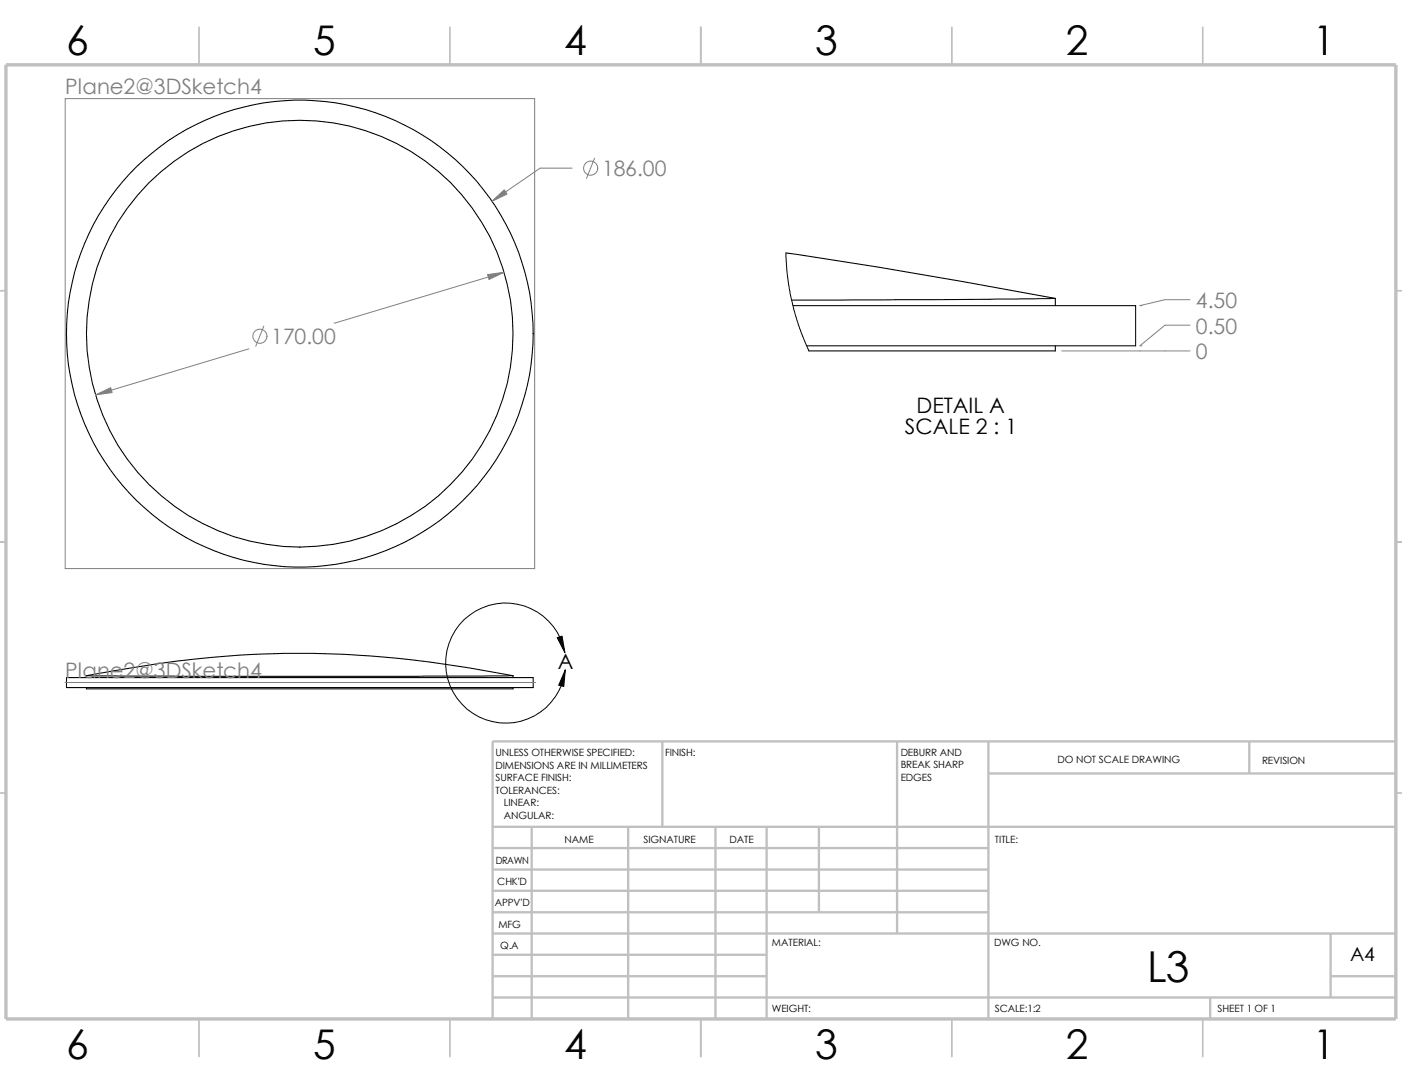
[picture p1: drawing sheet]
<svg xmlns="http://www.w3.org/2000/svg" width="279mm" height="216mm" viewBox="0 0 279 216" stroke-linecap="round" stroke-linejoin="round" font-family="sans-serif">
<g fill="none" stroke="#c0c0c0" stroke-width=".34">
<path d="M39.7 5.4v7.5M89.7 5.4v7.5M139.7 5.4v7.5M189.7 5.4v7.5M239.7 5.4v7.5M-.1 57.9h1.3M278.2 57.9h1.2M-.1 107.9h1.3M278.2 107.9h1.2M-.1 157.9h1.3M278.2 157.9h1.2M39.7 202.9v7.5"/>
<path d="M89.7 202.9v7.5M139.7 202.9v7.5M189.7 202.9v7.5M239.7 202.9v7.5"/>
</g>
<g fill="none" stroke="#c0c0c0" stroke-width=".47">
<path d="M132 147.7v17M178.8 147.7v38.2M197 154.1h81.2M197 147.7v55.2M249 147.7v6.4M278.2 147.7h-180v55.2M98.2 168.9h98.8M98.2 173.2h98.8M98.2 177.4h98.8M98.2 164.7h180M106 164.7v38.2M125.2 164.7v38.2"/>
<path d="M142.6 164.7v38.2M152.8 164.7v38.2M163.2 164.7v17M98.2 194.4h54.6M98.2 185.9h180M98.2 190.2h54.6M98.2 181.7h98.8M98.2 198.7h180M241.2 198.7v4.2M265.2 185.9v12.8M265.2 194.4h13"/>
</g>
<path d="M1.2 12.9h277v190h-277z" fill="none" stroke="#c0c0c0" stroke-width=".68" stroke-linecap="butt"/>
<g fill="none" stroke="#000" stroke-width=".21">
<path d="M156.6 50.4a1215.2 1215.2 0 0 1 53.7 9M210.3 59.4v1.5M210.3 59.4l-52.5 .4M158 60.9h68.3v8h-65.5M210.3 68.9v1h-49.1M13.3 135h93v1.9h-93zM17.2 134.6a217.1 217.1 0 0 1 40.2-4.5 202.9 202.9 0 0 1 40.3 3.7l4.5 .8M17.2 134.6l18.4 .1 66.6-.1M17.2 136.9v.3h85v-.3M17.2 134.6v.4M102.2 134.6v.4"/>
<circle cx="59.7" cy="66.5" r="42.5"/>
<circle cx="59.7" cy="66.4" r="46.5"/>
</g>
<g fill="none" stroke="#808080" stroke-width=".2">
<path d="M13 19.6h93.6v93.6h-93.6zM114 33.5h-6.3l-9.7 6.6M118.5 31.5l-1.6 4M100.5 54.2l-33.9 10.2M237.2 59.7h-5l-5 1.2h.4M49.6 69.5l-30.6 9.2M52.6 64.9l-1.6 4.1M211.6 69.9h25.6M237.2 64.8h-5l-5 4.1h.4M13 135.9h.1M13 135.9h93.6M106.6 135.9h.1"/>
<circle cx="117.7" cy="33.5" r="1.41"/>
<circle cx="51.8" cy="67" r="1.41"/>
</g>
<path d="M156.6 50.4l.3 4.6 .8 4.7 1.4 4.9 2.1 5.3M112.6 130a12 12 0 0 0-18.5-7.9 12 12 0 0 0 .4 20.1 12 12 0 0 0 18.1-8.8" fill="none" stroke="#000" stroke-width=".2"/>
<path d="M111 127l1-.3 .6 3.3zM112.6 133.4l-.2 3.3-1.1-.2z" fill="#000" stroke="#000" stroke-width=".2"/>
<g fill="#808080" stroke="#808080" stroke-width=".2">
<path d="M19 78.7l3.1-1.5 .3 1z"/>
<path d="M97.2 54.7l3.3-.5-3 1.5z"/>
<path d="M98 40.1l2.5-2.3 .5 .9z"/>
</g>
<text font-size="8.5" x="228.6" y="195.7">L3</text>
<g font-size="8.1">
<text x="13.2" y="10.9">6</text>
<text x="62.4" y="10.9">5</text>
<text x="112.4" y="10.9">4</text>
<text x="162.4" y="10.9">3</text>
<text x="212.4" y="10.9">2</text>
<text x="261.7" y="10.9">1</text>
<text x="13.2" y="210.9">6</text>
<text x="62.4" y="210.9">5</text>
<text x="112.4" y="210.9">4</text>
<text x="162.4" y="210.9">3</text>
<text x="212.4" y="210.9">2</text>
<text x="261.7" y="210.9">1</text>
</g>
<g font-size="4.2" fill="#808080">
<text x="13" y="18.8">Plane2@3DSketch4</text>
<text x="120" y="35.1">186.00</text>
<text x="238.3" y="61.4">4.50</text>
<text x="54.1" y="68.6">170.00</text>
<text x="238.3" y="66.5">0.50</text>
<text x="238.3" y="71.5">0</text>
<text x="13" y="135.1">Plane2@3DSketch4</text>
</g>
<g font-size="4.2">
<text x="182.7" y="82.3">DETAIL A</text>
<text x="180.3" y="86.5">SCALE 2 : 1</text>
<text x="111.2" y="133.3">A</text>
</g>
<text font-size="3.9" x="269.1" y="191.5">A4</text>
<g font-size="2">
<text x="98.8" y="150.6">UNLESS OTHERWISE SPECIFIED:</text>
<text x="98.8" y="153.1">DIMENSIONS ARE IN MILLIMETERS</text>
<text x="98.8" y="155.6">SURFACE FINISH:</text>
<text x="132.5" y="150.6">FINISH:</text>
<text x="179.5" y="155.5">EDGES</text>
<text x="179.5" y="150.5">DEBURR AND</text>
<text x="179.5" y="153">BREAK SHARP</text>
<text x="210.8" y="151.9">DO NOT SCALE DRAWING</text>
<text x="251.5" y="152.1">REVISION</text>
<text x="98.8" y="158.1">TOLERANCES:</text>
<text x="100.4" y="160.6">LINEAR:</text>
<text x="100.4" y="163.1">ANGULAR:</text>
<text x="112.5" y="168">NAME</text>
<text x="128.2" y="167.9">SIGNATURE</text>
<text x="145.4" y="167.9">DATE</text>
<text x="198.3" y="167.9">TITLE:</text>
<text x="98.8" y="172.1">DRAWN</text>
<text x="99.1" y="176.3">CHK'D</text>
<text x="98.6" y="180.4">APPV'D</text>
<text x="99.3" y="184.8">MFG</text>
<text x="99.7" y="189">Q.A</text>
<text x="153.8" y="188.5">MATERIAL:</text>
<text x="198.1" y="188.5">DWG NO.</text>
<text x="153.8" y="201.5">WEIGHT:</text>
<text x="198.2" y="201.6">SCALE:1:2</text>
<text x="242.7" y="201.6">SHEET 1 OF 1</text>
</g>
</svg>
